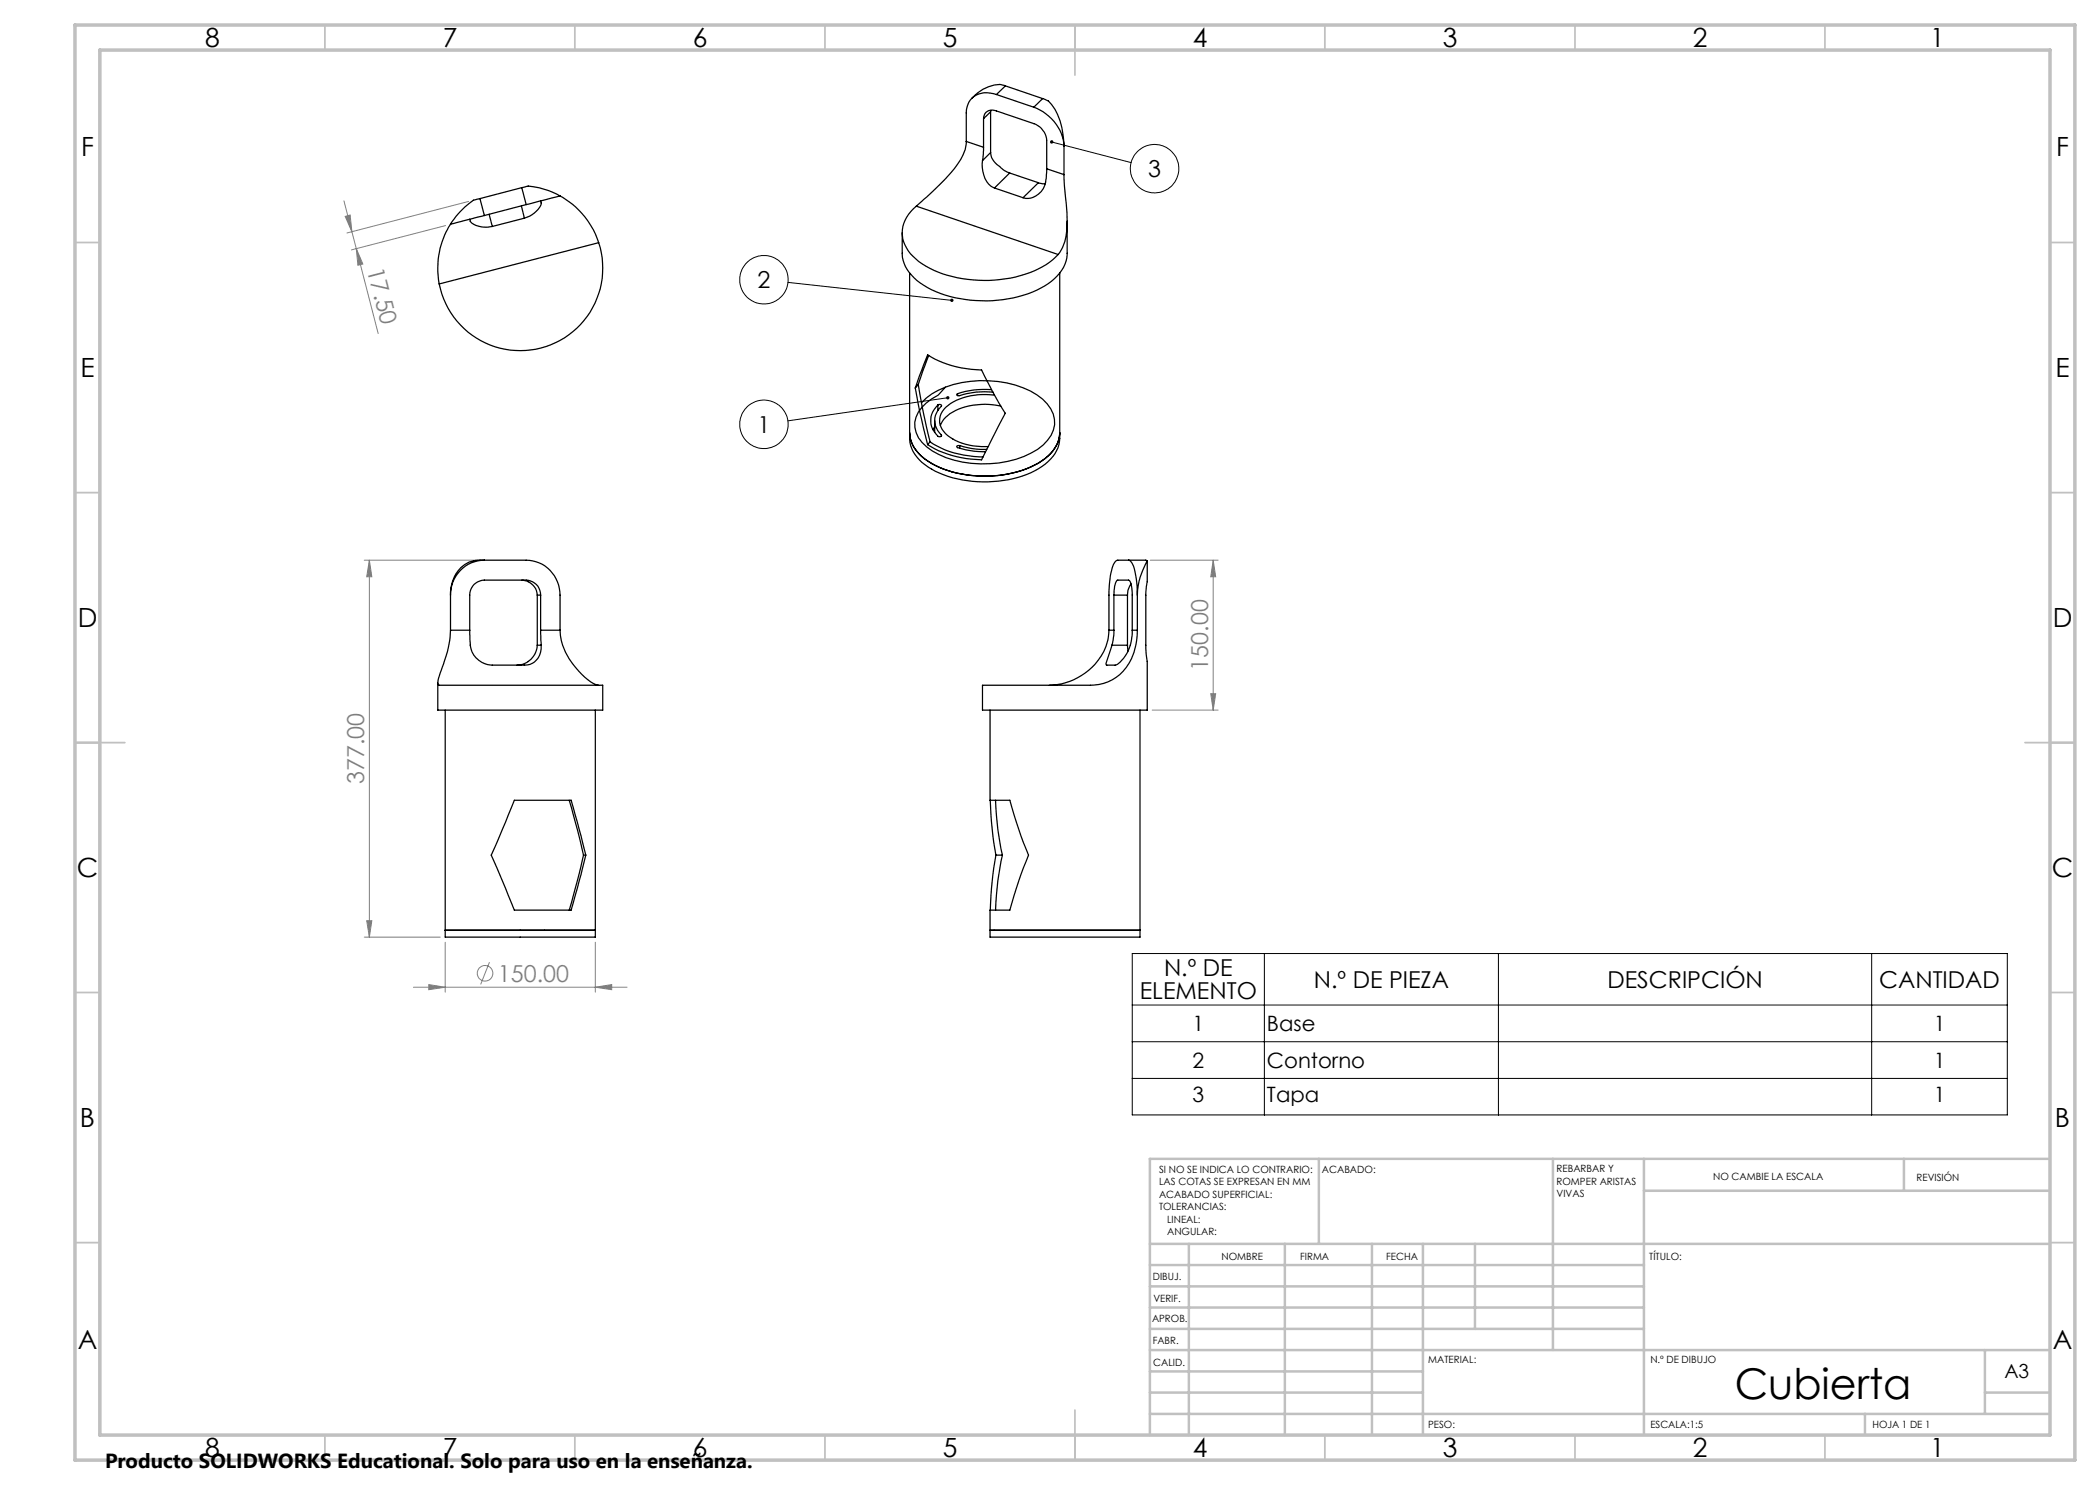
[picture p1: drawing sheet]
<svg xmlns="http://www.w3.org/2000/svg" width="420mm" height="297mm" viewBox="0 0 420 297" stroke-linecap="round" stroke-linejoin="round" font-family="sans-serif">
<g fill="none" stroke="#808080" stroke-width=".2">
<path d="M68.8 40.2l1.6 6.2M69 43.3l1-.3 .4 3.4zM70.4 46.4l.9 3.3M71.3 49.7l1.3 3.1-1 .3zM71.3 49.7l4.3 17M89.1 45.1l-18.8 4.9M93.7 40.3l-24.3 6.3M72.8 112h23M73.9 112l.5 3.4h-1.1zM73.9 112v75.4M230.1 112h13.5M242.6 112l.5 3.4h-1z"/>
<path d="M242.6 112v30M242.1 138.7h1l-.5 3.3zM230.4 142h13.2M72.8 187.4h15.3M73.3 184.1h1.1l-.5 3.3zM82.7 197.4h42.7M85.8 196.9l3.2 .5-3.2 .5zM89 188.5v9.9M97.9 192.4l-1.8 4.5M119.1 197.4l3.2-.5v1zM119.1 188.5v9.9"/>
<circle cx="97" cy="194.6" r="1.55"/>
</g>
<g fill="none" stroke="#000" stroke-width=".2">
<path d="M210.3 28.4l15.9 4.1M157.6 56.5l32.8 3.6M189.5 79.5l-31.9 4.7M226.4 190.7h175.1v32.3h-175.1zM252.9 190.7v32.3M299.7 190.7v32.3M374.3 190.7v32.3M226.4 201h175.1M226.4 208.3h175.1M226.4 215.7h175.1"/>
<circle cx="230.9" cy="33.7" r="4.8"/>
<circle cx="152.8" cy="55.9" r="4.8"/>
<circle cx="152.8" cy="84.9" r="4.8"/>
</g>
<g fill="none" stroke="#c0c0c0" stroke-width=".35">
<path d="M65 5v5M115 5v5M165 5v5M215 5v10M265 5v5M315 5v5M365 5v5M15 48.5h5M410 48.5h5M15 98.5h5M410 98.5h5M15 148.5h10"/>
<path d="M405 148.5h10M15 198.5h5M410 198.5h5M15 248.5h5M410 248.5h5M65 287v5M115 287v5M165 287v5M215 282v10M265 287v5M315 287v5M365 287v5"/>
</g>
<g fill="none" stroke="#c0c0c0" stroke-width=".5">
<path d="M263.8 231.8v17M310.6 231.8v38.2M328.8 231.8v55.2M328.8 238.2h81.2M380.8 231.8v6.4M410 231.8h-180v55.2M230 248.8h180M230 257.3h98.8M230 253h98.8M237.8 248.8v38.2M257 248.8v38.2M274.4 248.8v38.2"/>
<path d="M284.6 248.8v38.2M295 248.8v17M230 265.8h98.8M230 261.5h98.8M230 278.5h54.6M230 274.3h54.6M230 270h180M397 278.5h13M397 270v12.8M230 282.8h180M373 282.8v4.2"/>
</g>
<path d="M15 5h400v287h-400zM20 10h390v277h-390z" fill="none" stroke="#c0c0c0" stroke-width=".7"/>
<path d="M210 28.2l.3 .2-.3-.1a.33 .33 0 0 0 .4 .4 .33 .33 0 0 0 .2-.5 .33 .33 0 0 0-.6 0zM189.3 79.3a.34 .34 0 0 0 .2 .6 .34 .34 0 0 0 .4-.4h-.4h.4a.34 .34 0 0 0-.2-.3 .34 .34 0 0 0-.4 .1zM190.1 59.8a.35 .35 0 0 0 .1 .6 .35 .35 0 0 0 .5-.3h-.3h.3a.35 .35 0 0 0-.2-.3 .35 .35 0 0 0-.4 0z" fill="#000"/>
<g fill="#808080">
<path d="M71.3 49.7l1.3 3.1-1 .3zM69 43.3l1-.3 .4 3.4z"/>
<path d="M119.1 197.4l3.2-.5v1zM85.8 196.9l3.2 .5-3.2 .5z"/>
<path d="M242.1 138.7h1l-.5 3.3zM242.6 112l.5 3.4h-1z"/>
<path d="M73.9 112l.5 3.4h-1.1zM73.3 184.1h1.1l-.5 3.3z"/>
</g>
<g fill="none" stroke="#000" stroke-width=".25">
<path d="M199.3 18.9a4.5 4.5 0 0 0-5.5 1.5l-.5 1.6v6.3M199.3 18.9l7.5 2.5M201.1 17.2l-.8-.2a6.4 6.4 0 0 0-5.3 2.1l-.6 .5M201.1 17.2l-1.8 1.7M201.1 17.2l7.4 2.5M208.5 19.7l1 .4a11.1 11.1 0 0 1 3.2 7.5l.1 1.6M208.5 19.7l-1.7 1.7M96 39.7l-1 .3a12.8 12.8 0 0 0-4.2 3.8l-.7 1M96 39.7l.9 3.4M104.4 37.5l.8-.2a11 11 0 0 1 5.6 1.3l1.2 .6M104.4 37.5l.8 3.4M104.4 37.5l-8.4 2.2"/>
<path d="M112 39.2l-6.8 1.7M112 39.2a16.5 16.5 0 0 1 7.7 9.3M193.3 28.3a9.8 9.8 0 0 1-3 6.1 74.8 74.8 0 0 1-7 6.8M193.3 28.3l3.4 1.2M196.5 32.1a5.9 5.9 0 0 0 1.7 5.1l.7 .4M196.7 29.5l-.2 2.6M196.7 23.7a1.73 1.73 0 0 1 2.6-1.5l7.5 2.5a4 4 0 0 1 2.5 3.3v5.8M196.7 23.7v5.8M198.1 30.5a3.9 3.9 0 0 0 2.1 3l.7 .6 1 .5M198.1 22.4v8.1M198.1 22.4l-1.4 1.3M198.1 30.5l-1.6 1.6"/>
<path d="M198.2 22.1l-.1 .3M198.9 37.6l5.7 1.9M201.9 34.6l-3 3M201.9 34.6l5.8 1.9M206.8 21.4a9.1 9.1 0 0 1 6 7.8M207.7 36.5l1.4 .3M207.7 36.5l-3.1 3M209.3 33.8v.6a7.2 7.2 0 0 1-1.1 3.9 3.5 3.5 0 0 1-3.6 1.2M209.3 33.8l3.5 1.1M212.8 34.9v1.4a62.6 62.6 0 0 1 .5 10.1 8.1 8.1 0 0 1-1.7 4.5M212.8 29.2v5.7M90.1 44.8a16.6 16.6 0 0 0-2.3 12"/>
<path d="M93.9 43.8l.1 .2a1.84 1.84 0 0 0 1.8 1.3l1.2 .1 1.5-.1M96.9 43.1l-6.8 1.7M97.8 42.9l.7 2.4M104.3 41.2l.6 2.4M104.9 43.6l-6.4 1.7M105.2 40.9l-8.3 2.2M108.1 40.2l.1 .1a1.38 1.38 0 0 1-.6 1.6l-1.2 1-1.5 .7M119.7 48.5a16.5 16.5 0 0 1-11.5 21.1 16.5 16.5 0 0 1-20.4-12.8M119.7 48.5l-31.9 8.3M181.9 54.6v33.1a7.5 7.5 0 0 0 4.4 6.1 23.3 23.3 0 0 0 21.4-.1 7.3 7.3 0 0 0 4.2-6v-33.1M183.3 41.2a6.4 6.4 0 0 0-.1 10.6 20.4 20.4 0 0 0 12.5 4.3 22.7 22.7 0 0 0 14.8-4.1l1.1-1.1M183.3 41.2l28.3 9.7"/>
<path d="M213.4 44.2v6.5a8 8 0 0 1-4.4 6.5 25.7 25.7 0 0 1-23.5 .3 9.4 9.4 0 0 1-5-6l-.1-4.9M183.1 77.6l2.4-6.6a20.9 20.9 0 0 0 10.8 3l2.7 5.3 2 3.4-4.7 9.3a20.9 20.9 0 0 1-10.8-3.1M183.1 77.6l.8 4.7 1.6 6.6M183.7 76.9l.9 5.5 1.4 6M183.7 76.9l-.6 .7M185.7 71.1l-2 5.8M189.1 77.4l-1.5 1.6a7.7 7.7 0 0 0-4.6 5.5 6.2 6.2 0 0 0 3.5 5.7 21.5 21.5 0 0 0 21-.3 6.5 6.5 0 0 0 3.4-6 8.1 8.1 0 0 0-4.8-5.7 21.7 21.7 0 0 0-19.7 .6l-2.1 1.8M191.5 78.7v.4M198.3 77.9a17.7 17.7 0 0 0-6.8 .8M198.6 78.4a19.1 19.1 0 0 0-7 .8l-.3-.3 .2-.2M198.9 79.1a12.5 12.5 0 0 0-9.7 2.3 3.5 3.5 0 0 0 .3 5.7 12.3 12.3 0 0 0 8.1 2.2M181.9 86.6a7.5 7.5 0 0 0 4.4 6.1 23.6 23.6 0 0 0 21.4-.1 7.5 7.5 0 0 0 4.2-6 7.6 7.6 0 0 1-4.3 6.1 23.5 23.5 0 0 1-21.4-.1 7.3 7.3 0 0 1-4.3-6z"/>
<path d="M186 88.4a19 19 0 0 0 10.6 3M186 88.4l-.5 .5M186.9 85.4l-.3 .5M186.9 84.1v2.4M187.6 81a4 4 0 0 0 .2 6.3h.4l.1-.3M187.6 81a.39 .39 0 0 1 .4-.1 .39 .39 0 0 1 .3 .3 3.8 3.8 0 0 0 0 5.8M187.6 81v1.1M188.3 87v.2M191.9 89.1h-.4l-.2 .3a13.8 13.8 0 0 0 5.8 .9M191.9 89.1l2.4 .6 3 .2M191.9 89.1v.5M200.2 81.2a13.3 13.3 0 0 0-10.7 1.9l-.8 .8-.6 1.2"/>
<path d="M90.1 119a6.4 6.4 0 0 1 4.9-6.9l10.2-.1a6.9 6.9 0 0 1 6.8 7v7M90.1 119v7M96.9 112a6.9 6.9 0 0 0-6.8 7M104.4 116l.3 .1a3.2 3.2 0 0 1 2.8 2.9M107.5 119v10M107.5 119h.6M108.1 119a2.95 2.95 0 0 0-2.9-3h-8.3a2.95 2.95 0 0 0-3 3v7M108.1 119v7M222.8 119a3.8 3.8 0 0 1 .8-3h2.1a2.35 2.35 0 0 1 .7 2.1v7.9M222.8 119h2.7M222.8 119v7M225.5 119v10"/>
<path d="M225.7 112a2.3 2.3 0 0 1 1.2 2.1l.4 2.2 .2 2.7M226.2 116.8l-.6 1.2-.1 1M227.5 119v7M229.4 112.2v4.1l-.2 2.3v11.1l.2 2.6v9.7h-32.9v-4.9h16.5a38.9 38.9 0 0 0 7.7-.4 9.6 9.6 0 0 0 6.6-8.6l.2-2.1M229.4 112.2a15.2 15.2 0 0 0-1.9 6.8M229.4 112.2l-.2-.2h-5.6a2.3 2.3 0 0 0-1.3 2.1l-.2 1-.3 3.3v7.6M90.1 126a31.4 31.4 0 0 1-2.4 9.6l-.1 1.2 .2 .3h32.7v4.9h-32.9v-5.4M90.1 126h3.8M93.9 126l.1 1.2a5.7 5.7 0 0 0 1.8 4.9 4.5 4.5 0 0 0 2.7 .9h6.4a3.4 3.4 0 0 0 3.3-4M107.5 129a4.1 4.1 0 0 1-4.1 4M107.5 129h.7M108.1 126l.1 3"/>
<path d="M108.1 126h3.9M112 126a13.9 13.9 0 0 0 5.6 10l1.1 .7 1 .4M221.8 126a11.8 11.8 0 0 1-9.5 10.8l-2.4 .3M221.8 126h1M222.4 129h3.1M222.8 126l-.1 1.2-.3 1.8M225.5 129l.1 1.2M226.4 126a8 8 0 0 1-3.2 7h-1.8l-.2-.1 1.2-3.9M226.4 126h1.1M89 142v45.4h30.1v-45.4M198 142v18.1h4a90.5 90.5 0 0 0 3.7 10.9 88.4 88.4 0 0 0-3.7 11h-4v5.4h30v-45.4M102.9 160.1h11.3l3 10.9-3 11h-11.3l-4.7-11z"/>
<path d="M113.8 160.1l1.7 5.8 1.2 5.1M116.7 171l-.9 3.8-2 7.2M116.7 171h.5M198 160.1a75 75 0 0 0 1.2 10.9M199.1 160.1a56.7 56.7 0 0 0 1.4 10.9M199.2 171a74.8 74.8 0 0 0-1.2 11M199.2 171h1.3M200.5 171a56.6 56.6 0 0 0-1.4 11M89 186.1h30.1zM198 186.1h30z"/>
</g>
<text font-size="8.5" x="346.9" y="279.7">Cubierta</text>
<g font-size="5.3">
<text x="41" y="9.5">8</text>
<text x="88.5" y="9.5">7</text>
<text x="138.5" y="9.5">6</text>
<text x="188.5" y="9.5">5</text>
<text x="238.5" y="9.5">4</text>
<text x="288.5" y="9.5">3</text>
<text x="338.5" y="9.5">2</text>
<text x="386" y="9.5">1</text>
<text x="16.2" y="31.2">F</text>
<text x="411.2" y="31.2">F</text>
<text x="16.1" y="75.5">E</text>
<text x="411.1" y="75.5">E</text>
<text x="15.5" y="125.5">D</text>
<text x="410.5" y="125.5">D</text>
<text x="15.4" y="175.5">C</text>
<text x="410.4" y="175.5">C</text>
<text x="16" y="225.5">B</text>
<text x="411" y="225.5">B</text>
<text x="15.5" y="269.7">A</text>
<text x="410.5" y="269.7">A</text>
<text x="41" y="291.5">8</text>
<text x="88.5" y="291.5">7</text>
<text x="138.5" y="291.5">6</text>
<text x="188.5" y="291.5">5</text>
<text x="238.5" y="291.5">4</text>
<text x="288.5" y="291.5">3</text>
<text x="338.5" y="291.5">2</text>
<text x="386" y="291.5">1</text>
</g>
<g font-size="4.7">
<text x="229.6" y="35.4">3</text>
<text x="151.5" y="57.6">2</text>
<text x="151.5" y="86.6">1</text>
<text x="232.8" y="195.3">N.º DE</text>
<text x="262.8" y="197.5">N.º DE PIEZA</text>
<text x="321.5" y="197.5">DESCRIPCIÓN</text>
<text x="375.8" y="197.5">CANTIDAD</text>
<text x="227.9" y="199.8">ELEMENTO</text>
</g>
<g font-size="4.7" fill="#808080">
<text x="73.4" y="53.9" transform="rotate(75 73.4 53.9)">17.50</text>
<text x="241.6" y="134.1" transform="rotate(-90 241.6 134.1)">150.00</text>
<text x="72.9" y="156.8" transform="rotate(-90 72.9 156.8)">377.00</text>
<text x="99.6" y="196.4">150.00</text>
</g>
<g font-size="4.2">
<text x="238.5" y="206.2">1</text>
<text x="253.4" y="206.2">Base</text>
<text x="386.7" y="206.2">1</text>
<text x="238.5" y="213.5">2</text>
<text x="253.4" y="213.5">Contorno</text>
<text x="386.7" y="213.5">1</text>
<text x="238.5" y="220.4">3</text>
<text x="253.4" y="220.4">Tapa</text>
<text x="386.7" y="220.4">1</text>
</g>
<text font-size="4.1" x="21" y="293.7">Producto SOLIDWORKS Educational. Solo para uso en la enseñanza.</text>
<text font-size="3.9" x="400.9" y="275.5">A3</text>
<g font-size="2">
<text x="231.8" y="234.6">SI NO SE INDICA LO CONTRARIO:</text>
<text x="231.8" y="237.1">LAS COTAS SE EXPRESAN EN MM</text>
<text x="231.8" y="239.6">ACABADO SUPERFICIAL:</text>
<text x="264.4" y="234.6">ACABADO:</text>
<text x="311.3" y="234.5">REBARBAR Y</text>
<text x="311.3" y="237">ROMPER ARISTAS</text>
<text x="311.3" y="239.5">VIVAS</text>
<text x="342.6" y="236">NO CAMBIE LA ESCALA</text>
<text x="383.3" y="236.2">REVISIÓN</text>
<text x="231.8" y="242.1">TOLERANCIAS:</text>
<text x="233.4" y="244.6">LINEAL:</text>
<text x="233.4" y="247.1">ANGULAR:</text>
<text x="244.3" y="252">NOMBRE</text>
<text x="260" y="251.9">FIRMA</text>
<text x="277.2" y="251.9">FECHA</text>
<text x="329.9" y="251.9">TÍTULO:</text>
<text x="230.6" y="256.1">DIBUJ.</text>
<text x="230.7" y="260.3">VERIF.</text>
<text x="230.4" y="264.4">APROB.</text>
<text x="230.5" y="268.8">FABR.</text>
<text x="230.7" y="273.1">CALID.</text>
<text x="285.6" y="272.5">MATERIAL:</text>
<text x="330.1" y="272.5">N.º DE DIBUJO</text>
<text x="285.6" y="285.5">PESO:</text>
<text x="330.1" y="285.6">ESCALA:1:5</text>
<text x="374.5" y="285.6">HOJA 1 DE 1</text>
</g>
</svg>
